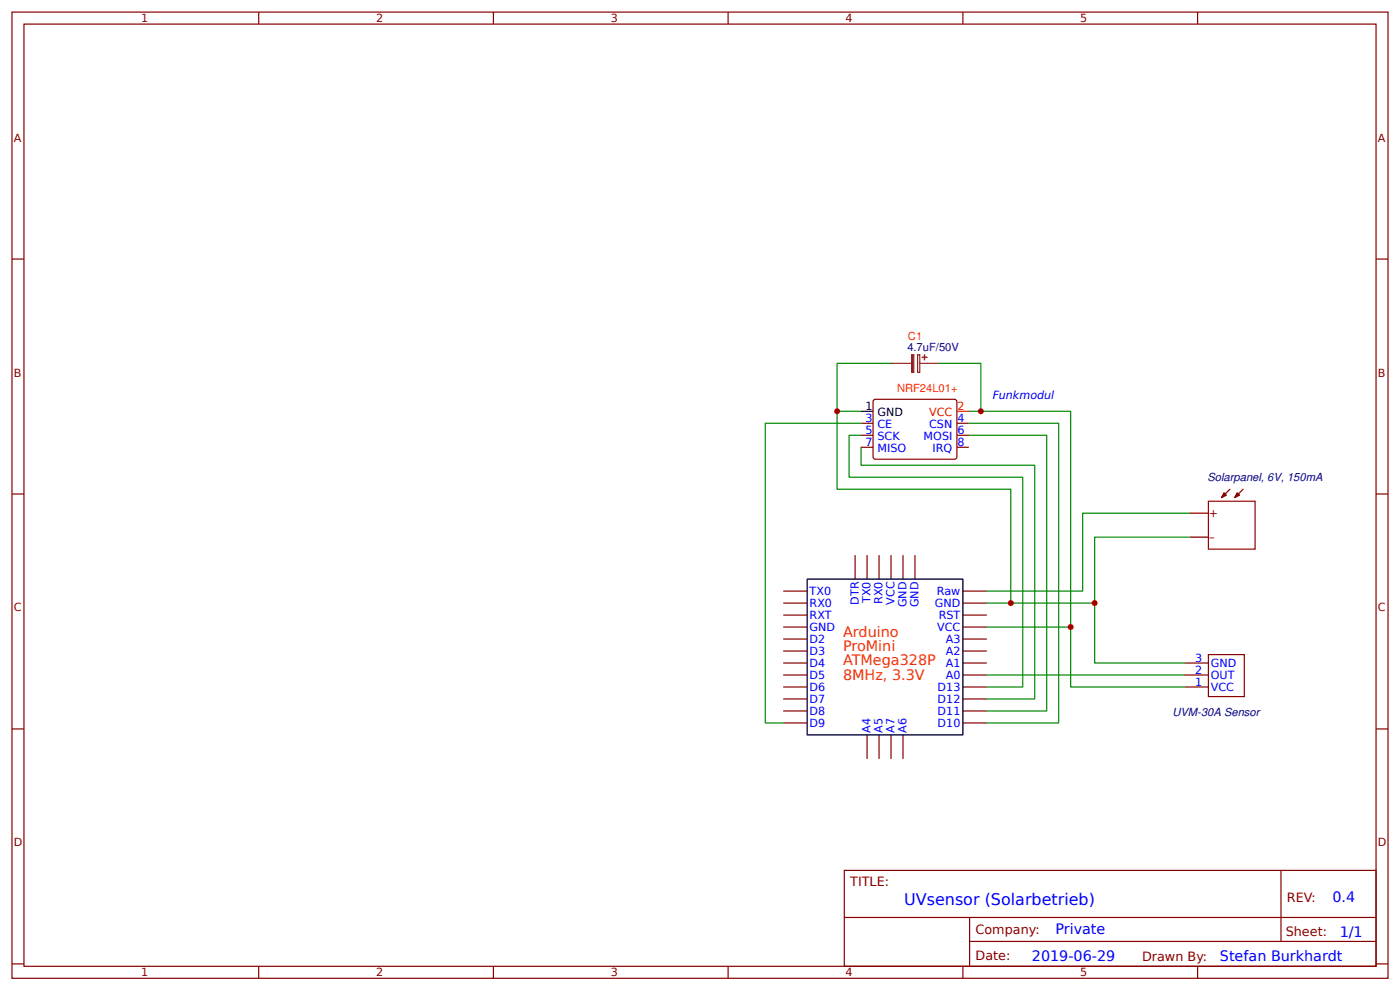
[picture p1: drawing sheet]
<svg xmlns="http://www.w3.org/2000/svg" width="309mm" height="219mm" viewBox="0 0 309 219" stroke-linecap="round" stroke-linejoin="round" font-family="sans-serif">
<g fill="none" stroke="#800" stroke-width=".26">
<path d="M2.6 2.7h304.1v213.2h-304.1zM5.3 5.3h298.7v208h-298.7zM57.1 2.7v2.6M109 2.7v2.6M160.9 2.7v2.6M212.7 2.7v2.6M264.6 2.7v2.6M2.6 57.2h2.7M304 57.2h2.7M190.2 93.4h2.7M190.2 96.1h2.7M190.2 98.7h2.7"/>
<path d="M193 88.4l.4-.3 17.7 .1 .3 .5-.1 12.4-.4 .3-17.8-.1-.2-.5zM211.4 93.4h2.6M211.4 96.1h2.6M211.4 98.7h2.6M2.6 109h2.7M263 113.3h4M263 118.6h4M271.7 108l-1.8 1.8M274.6 108l-1.8 1.8M304 109h2.7M173 130.5h5.3M173 133.1h5.3"/>
<path d="M173 135.8h5.3M173 138.4h5.3M188.9 122.5v5.3M191.6 122.5v5.3M194.2 122.5v5.3M196.8 122.5v5.3M199.5 122.5v5.3M202.1 122.5v5.3M212.7 130.5h5.3M212.7 133.1h5.3M212.7 135.8h5.3M212.7 138.4h5.3"/>
<path d="M173 146.3h5.3M173 149h5.3M173 151.6h5.3M173 154.3h5.3M173 156.9h5.3M173 159.6h5.3M173 141h5.3M173 143.7h5.3M212.7 146.3h5.3M212.7 149h5.3M212.7 151.6h5.3M212.7 154.3h5.3"/>
<path d="M212.7 156.9h5.3M212.7 159.6h5.3M212.7 141h5.3M212.7 143.7h5.3M261.7 146.3h5.3M261.7 149h5.3M261.7 151.6h5.3M267 144.5h7.9v9.2h-7.9zM2.6 160.9h2.7M191.6 162.2v5.3M194.2 162.2v5.3M196.8 162.2v5.3"/>
<path d="M199.5 162.2v5.3M304 160.9h2.7M186.5 192.1h117.5v21.2h-117.5zM283 192.1v15.7M2.6 212.8h2.7M57.1 213.3v2.6M109 213.3v2.6M160.9 213.3v2.6M186.6 202.5h117.3M212.7 213.3v2.6M214.2 207.8h89.7M214.2 202.5v10.6"/>
<path d="M264.6 213.3v2.6M304 212.8h2.7"/>
</g>
<path d="M190.2 90.8h2.7M178.3 127.8h34.4v34.4h-34.4z" fill="none" stroke="#000" stroke-width=".26"/>
<g fill="none" stroke="#080" stroke-width=".26">
<path d="M190.2 90.8h-5.3v17.2h38.4v25.1M190.2 96.1h-2.6v9.2h38.4v46.3h-8M190.2 98.7v4h38.4v51.6h-10.6M190.2 93.4h-21.1v66.2h3.9M196.8 80.2h-11.9v10.6M207.4 80.2h9.3v10.6M214 90.8h22.5v47.6h-18.5M214 96.1h17.2v60.8h-13.2M214 93.4h19.9v66.2h-15.9M263 118.6h-21.2v14.5h-23.8M263 113.3h-23.8v17.2h-21.2M236.5 138.4v13.2h25.2"/>
<path d="M241.8 133.1v13.2h19.9M218 149h43.7"/>
</g>
<path d="M211.4 90.8h2.6" fill="none" stroke="#f00" stroke-width=".26"/>
<path d="M202.7 78.3h.5v3.9h-.5zM196.8 80.2h4.5M203.2 80.2h4.2" fill="none" stroke="#8d2323" stroke-width=".26"/>
<g fill="#8d2323" stroke="#8d2323" stroke-width=".26">
<path d="M201.4 78.3h.5v3.9h-.5z"/>
<path d="M204.2 78.3l.1 1.1z"/>
<path d="M203.7 78.9h1.1z"/>
</g>
<g fill="#800" stroke="#800" stroke-width=".26">
<path d="M273.3 108.8l.5 .5-1 .5z"/>
<path d="M270.4 108.8l.5 .5-1 .5z"/>
</g>
<path d="M267 110.6h10.3v10.6h-10.3z" fill="none" stroke="#a00000" stroke-width=".26"/>
<g fill="#c00">
<circle cx="236.5" cy="138.4" r=".66"/>
<circle cx="184.9" cy="90.8" r=".66"/>
<circle cx="216.7" cy="90.8" r=".66"/>
<circle cx="223.3" cy="133.1" r=".66"/>
<circle cx="241.8" cy="133.1" r=".66"/>
</g>
<text font-size="3.5" fill="#00f" x="199.8" y="199.8">UVsensor (Solarbetrieb)</text>
<g font-size="3.2" fill="#f30">
<text x="186.3" y="140.5">Arduino</text>
<text x="186.3" y="143.7">ProMini</text>
<text x="186.3" y="146.9">ATMega328P</text>
<text x="186.3" y="150">8MHz, 3.3V</text>
</g>
<g font-size="3.2" fill="#00f">
<text x="294.4" y="199.1">0.4</text>
<text x="233.2" y="206.2">Private</text>
<text x="296" y="206.8">1/1</text>
<text x="228" y="212.1">2019-06-29</text>
<text x="269.5" y="212">Stefan Burkhardt</text>
</g>
<g font-size="2.8" fill="#800">
<text x="187.9" y="195.6">TITLE:</text>
<text x="284.3" y="199.1">REV:</text>
<text x="215.5" y="206.2">Company:</text>
<text x="284.1" y="206.7">Sheet:</text>
<text x="215.5" y="212">Date:</text>
<text x="252.3" y="212">Drawn By:</text>
</g>
<g font-size="2.5" fill="#800">
<text x="31.2" y="4.9">1</text>
<text x="83.1" y="4.9">2</text>
<text x="134.9" y="4.9">3</text>
<text x="186.8" y="4.9">4</text>
<text x="238.7" y="4.9">5</text>
<text x="3" y="31.2">A</text>
<text x="304.4" y="31.2">A</text>
<text x="3" y="83.1">B</text>
<text x="304.4" y="83.1">B</text>
<text x="267.1" y="114.1">+</text>
<text x="267.1" y="119.3">–</text>
<text x="3" y="135">C</text>
<text x="304.4" y="135">C</text>
<text x="3" y="186.8">D</text>
<text x="304.4" y="186.8">D</text>
<text x="31.2" y="215.5">1</text>
<text x="83.1" y="215.5">2</text>
<text x="134.9" y="215.5">3</text>
<text x="186.8" y="215.5">4</text>
<text x="238.7" y="215.5">5</text>
</g>
<g font-size="2.5" fill="#000080">
<text x="200.5" y="77.5">4.7uF/50V</text>
<text x="266.8" y="106.3">Solarpanel, 6V, 150mA</text>
<text x="259" y="158.1">UVM-30A Sensor</text>
</g>
<g font-size="2.5" fill="#f30">
<text x="200.6" y="75.1">C1</text>
<text x="198.2" y="86.4">NRF24L01+</text>
</g>
<g font-size="2.5" fill="#00f">
<text x="219.3" y="88">Funkmodul</text>
<text x="191.2" y="93.2">3</text>
<text x="191.2" y="95.8">5</text>
<text x="193.9" y="94.5">CE</text>
<text x="205.3" y="94.5">CSN</text>
<text x="211.5" y="93.2">4</text>
<text x="211.5" y="95.8">6</text>
<text x="191.2" y="98.5">7</text>
<text x="193.9" y="97.1">SCK</text>
<text x="193.9" y="99.8">MISO</text>
<text x="204.1" y="97.1">MOSI</text>
<text x="206" y="99.8">IRQ</text>
<text x="211.5" y="98.5">8</text>
<text x="178.9" y="131.3">TX0</text>
<text x="207" y="131.3">Raw</text>
<text x="178.9" y="133.9">RX0</text>
<text x="178.9" y="136.6">RXT</text>
<text x="189.7" y="133.5" transform="rotate(-90 189.7 133.5)">DTR</text>
<text x="192.4" y="133.1" transform="rotate(-90 192.4 133.1)">TX0</text>
<text x="195" y="133.3" transform="rotate(-90 195 133.3)">RX0</text>
<text x="197.6" y="133.5" transform="rotate(-90 197.6 133.5)">VCC</text>
<text x="200.3" y="134" transform="rotate(-90 200.3 134)">GND</text>
<text x="202.9" y="134" transform="rotate(-90 202.9 134)">GND</text>
<text x="206.5" y="133.9">GND</text>
<text x="207.4" y="136.6">RST</text>
<text x="178.9" y="139.2">GND</text>
<text x="178.9" y="141.8">D2</text>
<text x="207.1" y="139.2">VCC</text>
<text x="208.9" y="141.8">A3</text>
<text x="178.9" y="147.1">D4</text>
<text x="178.9" y="149.8">D5</text>
<text x="178.9" y="144.5">D3</text>
<text x="208.9" y="144.5">A2</text>
<text x="208.9" y="147.1">A1</text>
<text x="208.9" y="149.8">A0</text>
<text x="264.1" y="146.1">3</text>
<text x="264.1" y="148.7">2</text>
<text x="267.5" y="147.1">GND</text>
<text x="267.5" y="149.8">OUT</text>
<text x="178.9" y="152.4">D6</text>
<text x="178.9" y="155.1">D7</text>
<text x="207.2" y="152.4">D13</text>
<text x="207.2" y="155.1">D12</text>
<text x="264.1" y="151.4">1</text>
<text x="267.5" y="152.4">VCC</text>
<text x="178.9" y="157.7">D8</text>
<text x="178.9" y="160.4">D9</text>
<text x="192.4" y="161.7" transform="rotate(-90 192.4 161.7)">A4</text>
<text x="195" y="161.7" transform="rotate(-90 195 161.7)">A5</text>
<text x="197.6" y="161.7" transform="rotate(-90 197.6 161.7)">A7</text>
<text x="200.3" y="161.7" transform="rotate(-90 200.3 161.7)">A6</text>
<text x="207.2" y="157.7">D11</text>
<text x="207.2" y="160.4">D10</text>
</g>
<g font-size="2.5">
<text x="191.2" y="90.5">1</text>
<text x="193.9" y="91.8">GND</text>
</g>
<g font-size="2.5" fill="#f00">
<text x="205.3" y="91.8">VCC</text>
<text x="211.5" y="90.5">2</text>
</g>
</svg>
